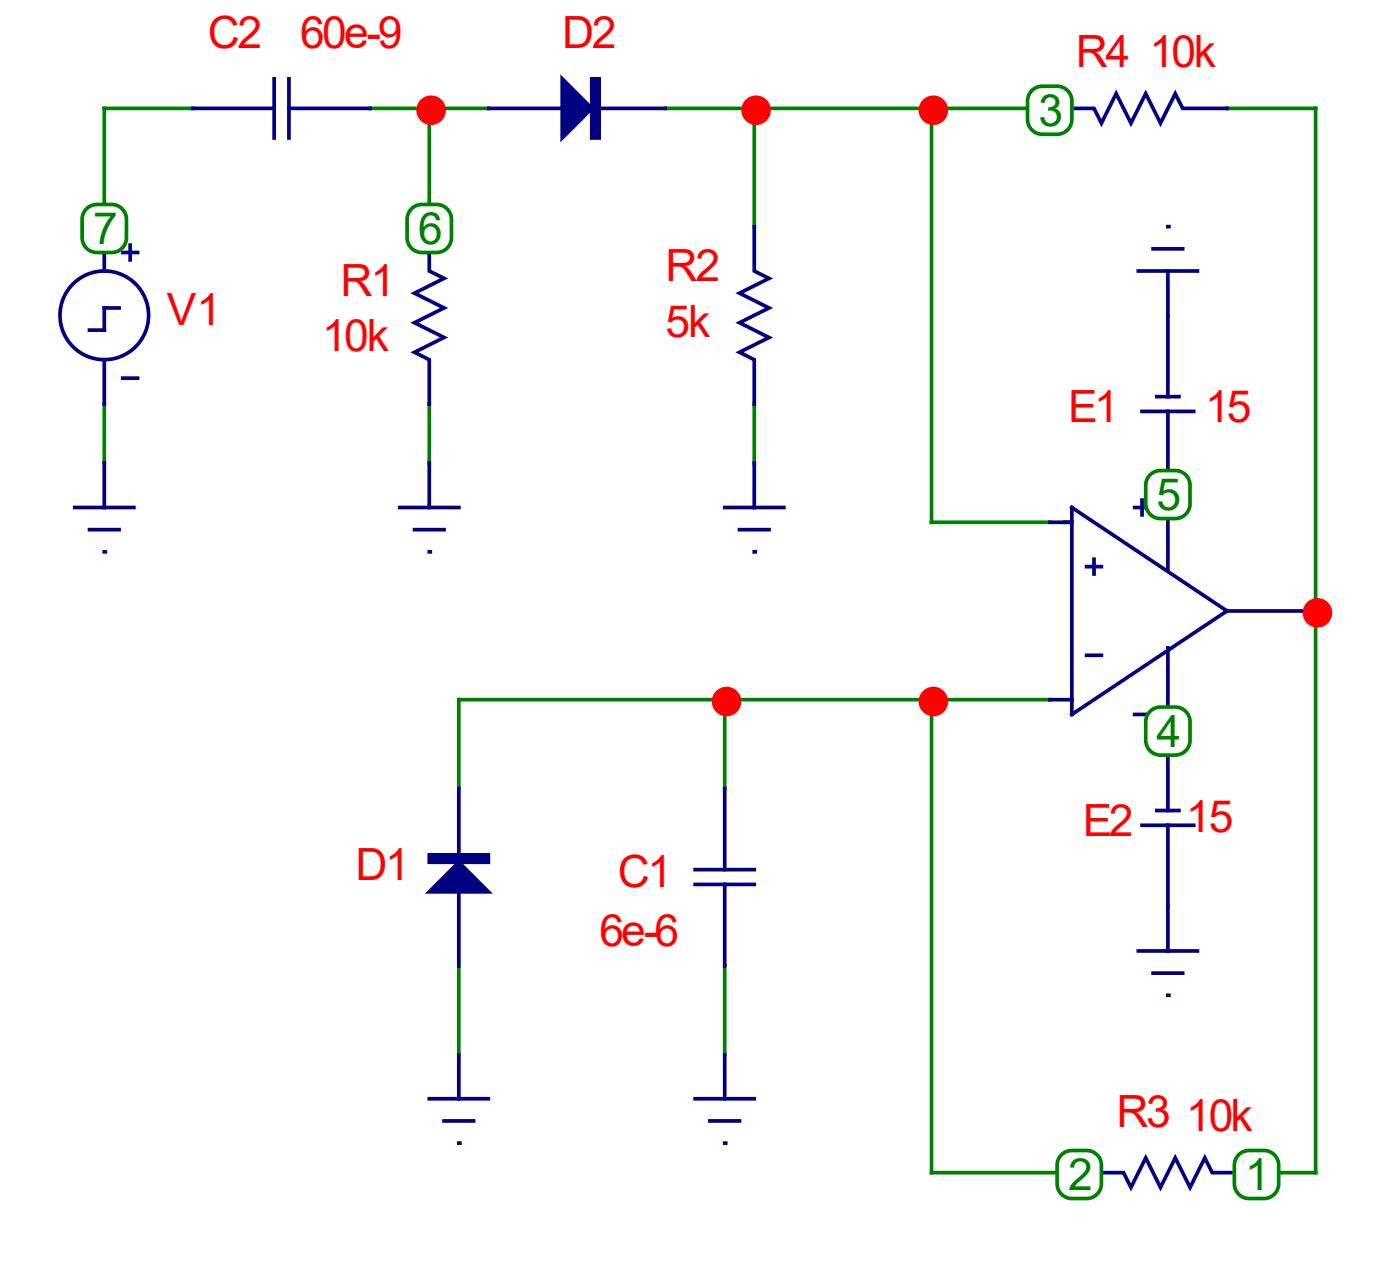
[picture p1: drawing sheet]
<svg xmlns="http://www.w3.org/2000/svg" width="100mm" height="91mm" viewBox="0 0 100 91" stroke-linecap="round" stroke-linejoin="round" font-family="sans-serif">
<g fill="none" stroke="#008000" stroke-width=".26">
<path d="M13.8 7.8h-6.3v8.4M26.5 7.8h8.5M30.8 7.8v8.4M47.7 7.8h27.5M54 7.8v8.4M66.7 7.8v29.6h8.5M87.9 7.8h6.4v76.2h-4.3M7.5 28.9v4.3M30.8 28.9v4.3M54 28.9v4.3M51.9 50.1v6.3M66.7 50.1v33.9h10.6"/>
<path d="M75.2 50.1h-42.3v6.3M32.9 69.1v6.4M51.9 69.1v6.4"/>
</g>
<g fill="none" stroke="#000080" stroke-width=".26">
<path d="M7.5 16.2v3.2M8.8 18.1h1.1M9.3 17.6v1M13.8 7.8h5.8M19.6 5.6v4.3M20.7 7.8h5.8M20.7 5.6v4.3M30.8 16.2v3.2l1 .5-2.1 1.1 2.1 1-2.1 1.1 2.1 1.1-2.1 1 1.1 .6v3.1M35 7.8h5.3M42.4 7.8h5.3M54 16.2v3.2l1.1 .5-2.1 1.1 2.1 1-2.1 1.1 2.1 1.1-2.1 1 1 .6v3.1M75.2 7.8h3.2l.5 1 1.1-2.1 1 2.1 1.1-2.1 1 2.1 1.1-2.1 .5 1.1h3.2"/>
<path d="M81.6 19.4h4.2M82.6 17.8h2.1M83.7 16.2h.1M83.7 19.4v9M5.4 36.3h4.2M6.4 37.9h2.1M7.5 39.5h.1M7.5 25.8v3.1M7.5 33.2v3.1M8.5 22h-1v1.6h-1.1M8.8 27.1h1.1M28.6 36.3h4.3"/>
<path d="M29.7 37.9h2.1M30.8 39.5h.1M30.8 33.2v3.1M51.9 36.3h4.3M53 37.9h2.1M54 39.5h.1M54 33.2v3.1M75.2 37.4h1.6M76.8 36.3l11.1 7.4-11.1 7.5zM81.3 36.3h1M81.8 29.5h3.7M81.8 35.8v1.1"/>
<path d="M82.9 28.4h1.6M83.7 29.5v11.3M32.9 56.4v5.3M51.9 56.4v5.9M75.2 50.1h1.6M77.9 40.6h1M77.9 46.9h1M78.4 40v1.1M81.3 51.2h1M81.8 59.1h3.7M82.9 58h1.6M83.7 46.4v11.6"/>
<path d="M83.7 59.1v9M87.9 43.7h6.4M30.8 78.7h4.2M32.9 63.9v5.2M32.9 75.5v3.2M49.8 78.7h4.2M49.8 63.3h4.2M49.8 62.3h4.2M51.9 63.3v5.8M51.9 75.5v3.2M81.6 68.1h4.2M82.6 69.7h2.1"/>
<path d="M83.7 71.3h.1M31.8 80.3h2.1M32.9 81.8h.1M50.9 80.3h2.1M51.9 81.8h.1M77.3 84h3.2l.5 1 1.1-2.1 1 2.1 1.1-2.1 1.1 2.1 1-2.1 .5 1.1h3.2"/>
<circle cx="7.5" cy="22.6" r="3.2"/>
</g>
<g fill="#000080" stroke="#000080" stroke-width=".26">
<path d="M30.8 63.9l2.1-2.2 2.1 2.2z"/>
<path d="M40.3 5.6l2.1 2.2-2.1 2.1z"/>
<path d="M30.8 61.2h4.2v.5h-4.2z" fill-rule="evenodd"/>
<path d="M42.4 5.6h.5v4.3h-.5z" fill-rule="evenodd"/>
</g>
<g fill="#f00" stroke="#f00" stroke-width=".26">
<circle cx="30.9" cy="7.9" r=".93"/>
<circle cx="54.2" cy="7.9" r=".93"/>
<circle cx="66.9" cy="7.9" r=".93"/>
<circle cx="94.4" cy="43.9" r=".93"/>
<circle cx="52.1" cy="50.2" r=".93"/>
<circle cx="66.9" cy="50.2" r=".93"/>
</g>
<g fill="#fff" stroke="#008000" stroke-width=".26">
<path d="M88.9 82.6a2.28 2.28 0 0 1 2.5 .2 3.3 3.3 0 0 1 .2 2.3 1.06 1.06 0 0 1-1 .7h-1.1a1.06 1.06 0 0 1-1.1-1l.1-1.7z" fill-rule="evenodd"/>
<path d="M76.2 82.6a2.28 2.28 0 0 1 2.5 .2 3.3 3.3 0 0 1 .2 2.3 1.06 1.06 0 0 1-1 .7h-1.1a1.06 1.06 0 0 1-1.1-1l.1-1.7z" fill-rule="evenodd"/>
<path d="M74.1 6.4a2.28 2.28 0 0 1 2.5 .2 3.3 3.3 0 0 1 .1 2.3 1.06 1.06 0 0 1-1 .7h-1a1.06 1.06 0 0 1-1.1-1l.1-1.7z" fill-rule="evenodd"/>
<path d="M82.5 50.8a2.28 2.28 0 0 1 2.6 .3 3.3 3.3 0 0 1 .1 2.2 1.06 1.06 0 0 1-1 .8h-1.1a1.06 1.06 0 0 1-1-1.1v-1.7z" fill-rule="evenodd"/>
<path d="M82.5 33.9a2.28 2.28 0 0 1 2.6 .2 3.3 3.3 0 0 1 .1 2.3 1.06 1.06 0 0 1-1 .7h-1.1a1.06 1.06 0 0 1-1-1v-1.7z" fill-rule="evenodd"/>
<path d="M29.6 14.8a2.28 2.28 0 0 1 2.5 .3 3.3 3.3 0 0 1 .2 2.3 1.06 1.06 0 0 1-1 .7h-1.1a1.06 1.06 0 0 1-1-1.1v-1.6z" fill-rule="evenodd"/>
<path d="M6.3 14.8a2.28 2.28 0 0 1 2.6 .3 3.3 3.3 0 0 1 .1 2.3 1.06 1.06 0 0 1-1 .7h-1.1a1.06 1.06 0 0 1-1-1.1v-1.6z" fill-rule="evenodd"/>
</g>
<g font-size="3.2" fill="#f00">
<text x="14.9" y="3.4">C2</text>
<text x="21.5" y="3.4">60e-9</text>
<text x="40.3" y="3.4">D2</text>
<text x="77.1" y="4.8">R4 10k</text>
<text x="12" y="23.3">V1</text>
<text x="24.4" y="21.2">R1</text>
<text x="47.7" y="20.1">R2</text>
<text x="23.1" y="25.2">10k</text>
<text x="47.7" y="24.1">5k</text>
<text x="76.5" y="30.2">E1</text>
<text x="86.3" y="30.2">15</text>
<text x="77.6" y="59.8">E2</text>
<text x="85" y="59.5">15</text>
<text x="25.5" y="63">D1</text>
<text x="44.3" y="63.5">C1</text>
<text x="42.9" y="67.7">6e-6</text>
<text x="80" y="80.7">R3</text>
<text x="85" y="81">10k</text>
</g>
<g font-size="3.2" fill="#008000">
<text x="74.4" y="9">3</text>
<text x="6.7" y="17.5">7</text>
<text x="30" y="17.5">6</text>
<text x="82.9" y="36.5">5</text>
<text x="82.9" y="53.5">4</text>
<text x="76.5" y="85.2">2</text>
<text x="89.2" y="85.2">1</text>
</g>
</svg>
